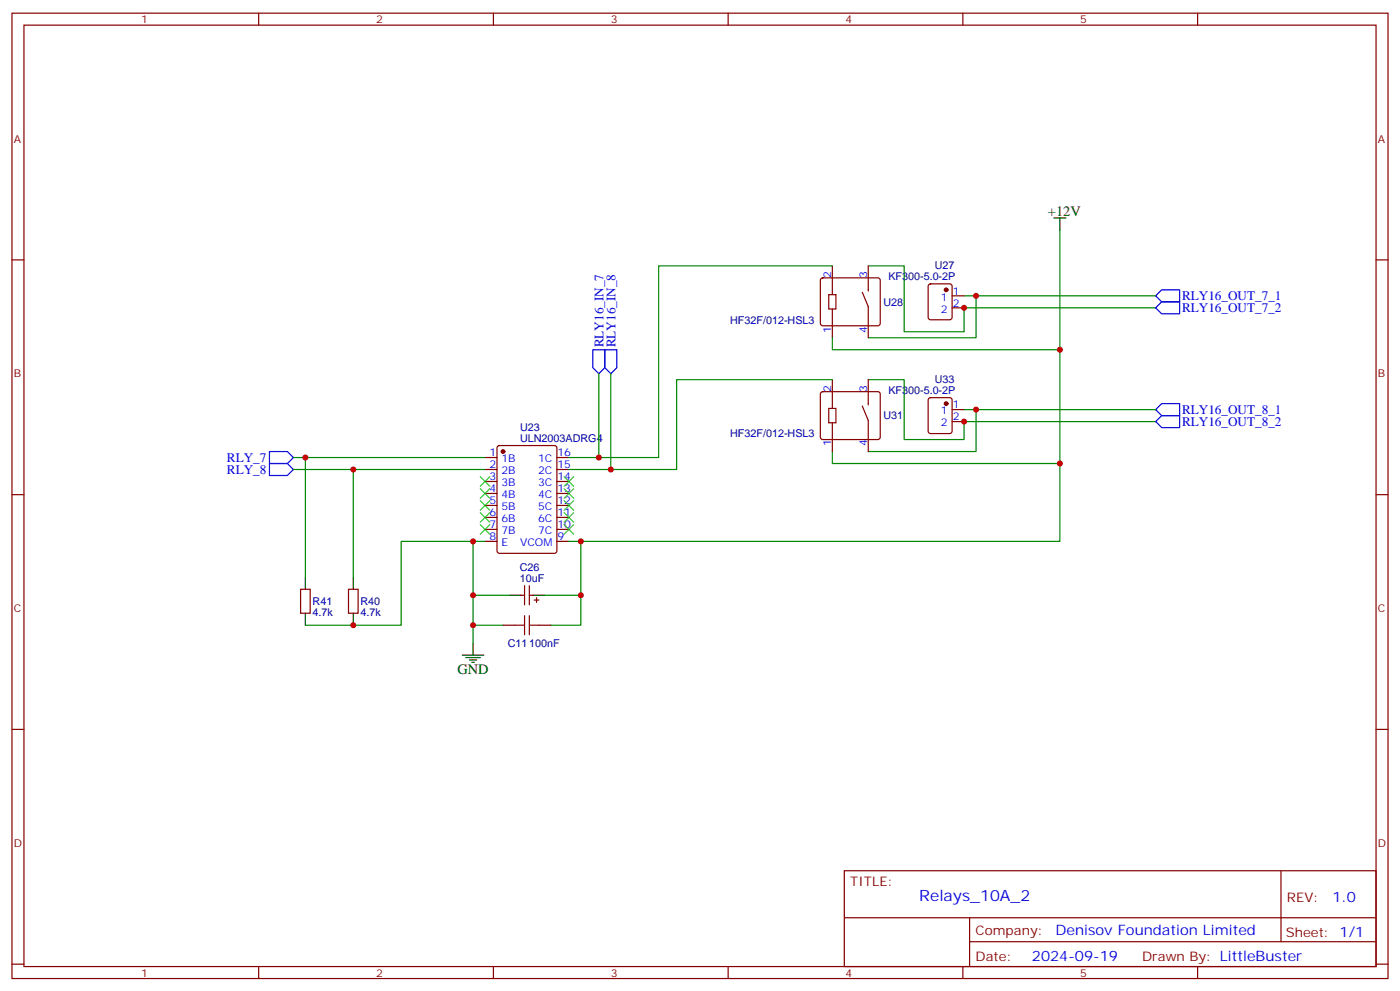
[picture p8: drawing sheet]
<svg xmlns="http://www.w3.org/2000/svg" width="412mm" height="292mm" viewBox="0 0 412 292" stroke-linecap="round" stroke-linejoin="round" font-family="sans-serif">
<g fill="none" stroke="#870000" stroke-width=".35">
<path d="M3.5 3.9h405.4v284.3h-405.4zM7.1 7.4h398.2v277.3h-398.2zM76.2 3.9v3.5M145.3 3.9v3.5M214.5 3.9v3.5M283.6 3.9v3.5M352.8 3.9v3.5M3.5 76.6h3.6M245.2 78.3v8.5M255.8 78.3v7.4M405.3 76.6h3.6M241.9 82.1l.5-.3h16.2l.5 .3 .2 .5v12.7l-.2 .4-.5 .3h-16.2l-.5-.3-.2-.4v-12.7z"/>
<path d="M244.1 86.8h2.1v4.2h-2.1zM245.2 91v8.5M254 86.1l1.8 4.2v9.2M273.6 83.8l.5-.2h5.7l.6 .4 .1 9.5-.5 .6-5.9 .1-.6-.5-.1-9.4zM280.5 87.1h3.5M280.5 90.7h3.5M241.9 115.6l.5-.2h16.2l.5 .2 .2 .5v12.7l-.2 .5-.5 .2h-16.2l-.5-.3-.2-.4v-12.7zM245.2 111.8v8.5M254 119.6l1.8 4.2v9.2M255.8 111.8v7.4M273.6 117.3l.5-.2h5.7l.6 .5 .1 9.4-.5 .7h-5.9l-.6-.5-.1-9.4zM142.9 134.8h3.5"/>
<path d="M142.9 138.3h3.5M146.6 131.4l.5-.2h16.2l.7 .5v30.6l-.4 .6-16.5 .1-.6-.5-.1-30.6zM164 134.8h3.6M164 138.3h3.6M244.1 120.3h2.1v4.2h-2.1zM245.2 124.5v8.5M280.5 120.7h3.5M280.5 124.2h3.5M3.5 145.7h3.6M142.9 141.8h3.5M142.9 145.3h3.5M142.9 148.9h3.5"/>
<path d="M142.9 152.4h3.5M142.9 155.9h3.5M142.9 159.5h3.5M164 141.8h3.6M164 145.3h3.6M164 148.9h3.6M164 152.4h3.6M164 155.9h3.6M164 159.5h3.6M405.3 145.7h3.6M88.5 173.6h2.9v7h-2.9zM102.7 173.6h2.8v7h-2.8z"/>
<path d="M153.5 175.3h1M154.5 172.5v5.7M155.9 172.5v5.7M155.9 175.3h1.1M157.3 176.7h1.4M158 176v1.4M148.2 184.2h3.5M158.7 184.2h3.6M3.5 214.8h3.6M405.3 214.8h3.6M248.7 256.5h156.6v28.2h-156.6zM377.3 256.5v20.9"/>
<path d="M248.7 270.3h156.5M285.6 277.4h119.6M285.6 270.3v14.1M3.5 284h3.6M76.2 284.7v3.5M145.3 284.7v3.5M214.5 284.7v3.5M283.6 284.7v3.5M352.8 284.7v3.5M405.3 284h3.6"/>
</g>
<g fill="none" stroke="#008700" stroke-width=".35">
<path d="M245.2 78.3h-51.2v56.5h-26.4M255.8 78.3h10.5v19.4h17.7v-7h56.4M312.2 67.7v68.8h-67v-3.5M245.2 99.5v3.5h67M284 87.1h3.5v12.4h-31.7M287.5 87.1h52.9M176.4 110.1v24.7M179.9 110.1v28.2M245.2 111.8h-45.9v26.5h-31.7M255.8 111.8h10.5v17.7h17.7v-5.3h56.4M86.4 134.8h56.5M86.4 138.3h56.5"/>
<path d="M90 134.8v35.2M104.1 138.3v31.7M284 120.7h3.5v12.3h-31.7M287.5 120.7h52.9M312.2 136.5v23h-144.6M139.3 159.5h-21.1v24.7h-28.2M142.9 159.5h-3.6v29.9M171.1 159.5v24.7h-8.8M139.3 175.3h10.6M160.5 175.3h10.6M139.3 184.2h8.9"/>
</g>
<path d="M151.7 184.2h2.8M154.5 181.3v5.7M155.9 184.2h2.8M155.9 181.3v5.7" fill="none" stroke="#a10000" stroke-width=".35"/>
<g fill="none" stroke="#000" stroke-width=".35">
<path d="M310.4 64.2h3.6M312.2 64.2v3.5M90 170v3.6M104.1 170v3.6M149.9 175.3h3.6M157 175.3h3.5M90 180.6v3.6M104.1 180.6v3.6M136.2 193h6.3M137.2 193.7h4.3M138.3 194.4h2.1M139 195.1h.7"/>
<path d="M139.3 189.4v3.6"/>
</g>
<g fill="#870000" stroke="#870000" stroke-width=".35">
<circle cx="148.2" cy="133" r=".53"/>
<circle cx="278.7" cy="85.4" r=".53"/>
<circle cx="278.7" cy="118.9" r=".53"/>
</g>
<path d="M340.4 90.7l1.8-1.8h5.3v3.5h-5.3zM342.2 85.4h5.3v3.5h-5.3l-1.8-1.8zM174.6 103h3.6v5.3l-1.8 1.8-1.8-1.8zM178.2 103h3.5v5.3l-1.8 1.8-1.7-1.8zM79.4 136.5h5.3l1.7 1.8-1.7 1.8h-5.3zM79.4 133h5.3l1.7 1.8-1.7 1.7h-5.3zM340.4 120.7l1.8-1.8h5.3v3.5h-5.3zM342.2 122.4h5.3v3.5h-5.3l-1.8-1.7z" fill="none" stroke="#00f" stroke-width=".35"/>
<g fill="none" stroke="#3c3" stroke-width=".35">
<path d="M141.5 140.4l2.8 2.8M141.5 143.9l2.8 2.9M141.5 147.5l2.8 2.8M141.5 151l2.8 2.8M141.5 154.5l2.8 2.8M144.3 140.4l-2.8 2.8M144.3 143.9l-2.8 2.9M144.3 147.5l-2.8 2.8M144.3 151l-2.8 2.8M144.3 154.5l-2.8 2.8M166.2 154.5l2.8 2.8M166.2 151l2.8 2.8"/>
<path d="M166.2 147.5l2.8 2.8M166.2 143.9l2.8 2.9M166.2 140.4l2.8 2.8M169 154.5l-2.8 2.8M169 151l-2.8 2.8M169 147.5l-2.8 2.8M169 143.9l-2.8 2.9M169 140.4l-2.8 2.8"/>
</g>
<g fill="#c00">
<circle cx="139.3" cy="184.1" r=".88"/>
<circle cx="139.3" cy="175.3" r=".88"/>
<circle cx="139.3" cy="159.5" r=".88"/>
<circle cx="312.2" cy="103" r=".88"/>
<circle cx="90" cy="134.8" r=".88"/>
<circle cx="104.1" cy="138.3" r=".88"/>
<circle cx="312.2" cy="136.5" r=".88"/>
<circle cx="171.1" cy="159.5" r=".88"/>
<circle cx="171.1" cy="175.3" r=".88"/>
<circle cx="176.4" cy="134.8" r=".88"/>
<circle cx="179.9" cy="138.3" r=".88"/>
<circle cx="287.5" cy="87.1" r=".88"/>
<circle cx="284" cy="90.7" r=".88"/>
<circle cx="287.5" cy="120.6" r=".88"/>
<circle cx="284" cy="124.2" r=".88"/>
<circle cx="104.1" cy="184.1" r=".88"/>
</g>
<text font-size="4.6" fill="#00f" x="270.8" y="265.5">Relays_10A_2</text>
<g font-size="4.2">
<text x="308.7" y="63.5">+12V</text>
<text x="134.8" y="198.6">GND</text>
</g>
<g font-size="4.2" fill="#00f">
<text x="392.5" y="265.7">1.0</text>
<text x="310.9" y="275.3">Denisov Foundation Limited</text>
<text x="304" y="283.1">2024-09-19</text>
</g>
<g font-size="3.9" fill="#00f">
<text x="348.2" y="88.5">RLY16_OUT_7_1</text>
<text x="348.2" y="92">RLY16_OUT_7_2</text>
<text x="177.8" y="102.3" transform="rotate(-90 177.8 102.3)">RLY16_IN_7</text>
<text x="181.3" y="102.3" transform="rotate(-90 181.3 102.3)">RLY16_IN_8</text>
<text x="348.2" y="125.5">RLY16_OUT_8_2</text>
<text x="348.2" y="122">RLY16_OUT_8_1</text>
<text x="66.9" y="136">RLY_7</text>
<text x="66.9" y="139.6">RLY_8</text>
</g>
<g font-size="3.9" fill="#800">
<text x="250.5" y="261.1">TITLE:</text>
<text x="379.1" y="265.7">REV:</text>
<text x="287.4" y="275.3">Company:</text>
<text x="378.7" y="275.9">Sheet: 1/1</text>
<text x="287.4" y="282.9">Date:</text>
<text x="336.4" y="283">Drawn By: LittleBuster</text>
</g>
<g font-size="3.2" fill="#800">
<text x="41.6" y="6.9">1</text>
<text x="110.8" y="6.9">2</text>
<text x="179.9" y="6.9">3</text>
<text x="249.1" y="6.9">4</text>
<text x="318.2" y="6.9">5</text>
<text x="4.1" y="42">A</text>
<text x="405.9" y="42">A</text>
<text x="4.1" y="111.1">B</text>
<text x="405.9" y="111.1">B</text>
<text x="4.1" y="180.3">C</text>
<text x="405.9" y="180.3">C</text>
<text x="4.1" y="249.4">D</text>
<text x="405.9" y="249.4">D</text>
<text x="41.6" y="287.7">1</text>
<text x="110.8" y="287.7">2</text>
<text x="179.9" y="287.7">3</text>
<text x="249.1" y="287.7">4</text>
<text x="318.2" y="287.7">5</text>
</g>
<g font-size="3.2" fill="#00f">
<text x="244.8" y="81.8" transform="rotate(-90 244.8 81.8)">2</text>
<text x="255.4" y="81.8" transform="rotate(-90 255.4 81.8)">3</text>
<text x="277.1" y="88.5">1</text>
<text x="280.6" y="86.8">1</text>
<text x="277.1" y="92.1">2</text>
<text x="280.6" y="90.3">2</text>
<text x="244.8" y="98" transform="rotate(-90 244.8 98)">1</text>
<text x="255.4" y="98" transform="rotate(-90 255.4 98)">4</text>
<text x="244.8" y="115.4" transform="rotate(-90 244.8 115.4)">2</text>
<text x="255.4" y="115.4" transform="rotate(-90 255.4 115.4)">3</text>
<text x="277.1" y="122.1">1</text>
<text x="277.1" y="125.6">2</text>
<text x="280.6" y="120.3">1</text>
<text x="280.6" y="123.8">2</text>
<text x="244.8" y="131.5" transform="rotate(-90 244.8 131.5)">1</text>
<text x="255.4" y="131.5" transform="rotate(-90 255.4 131.5)">4</text>
<text x="144.2" y="134.4">1</text>
<text x="144.2" y="137.9">2</text>
<text x="147.7" y="136.2">1B</text>
<text x="158.5" y="136.2">1C</text>
<text x="164.2" y="137.9">15</text>
<text x="164.2" y="134.4">16</text>
<text x="144.2" y="141.5">3</text>
<text x="147.7" y="139.7">2B</text>
<text x="147.7" y="143.2">3B</text>
<text x="158.5" y="143.2">3C</text>
<text x="158.5" y="139.7">2C</text>
<text x="164.2" y="141.5">14</text>
<text x="144.2" y="145">4</text>
<text x="144.2" y="148.5">5</text>
<text x="147.7" y="146.8">4B</text>
<text x="158.5" y="146.8">4C</text>
<text x="164.2" y="148.5">12</text>
<text x="164.2" y="145">13</text>
<text x="144.2" y="152">6</text>
<text x="144.2" y="155.6">7</text>
<text x="147.7" y="150.3">5B</text>
<text x="147.7" y="153.8">6B</text>
<text x="158.5" y="153.8">6C</text>
<text x="158.5" y="150.3">5C</text>
<text x="164.2" y="155.6">10</text>
<text x="164.2" y="152">11</text>
<text x="144.2" y="159.1">8</text>
<text x="147.7" y="157.3">7B</text>
<text x="147.7" y="160.9">E</text>
<text x="153.2" y="160.9">VCOM</text>
<text x="158.5" y="157.3">7C</text>
<text x="164.2" y="159.1">9</text>
</g>
<g font-size="3.2" fill="#000080">
<text x="261.7" y="82.4">KF300-5.0-2P</text>
<text x="275.4" y="79.2">U27</text>
<text x="215.1" y="95.3">HF32F/012-HSL3</text>
<text x="260.2" y="90">U28</text>
<text x="275.4" y="112.7">U33</text>
<text x="261.7" y="116">KF300-5.0-2P</text>
<text x="260.2" y="123.5">U31</text>
<text x="153.2" y="130">ULN2003ADRG4</text>
<text x="153.2" y="126.9">U23</text>
<text x="215.1" y="128.8">HF32F/012-HSL3</text>
<text x="153.1" y="171.5">10uF</text>
<text x="153.1" y="168.3">C26</text>
<text x="92.1" y="178.2">R41</text>
<text x="106.2" y="178.2">R40</text>
<text x="92.1" y="181.4">4.7k</text>
<text x="106.2" y="181.4">4.7k</text>
<text x="149.6" y="190.6">C11100nF</text>
</g>
</svg>
